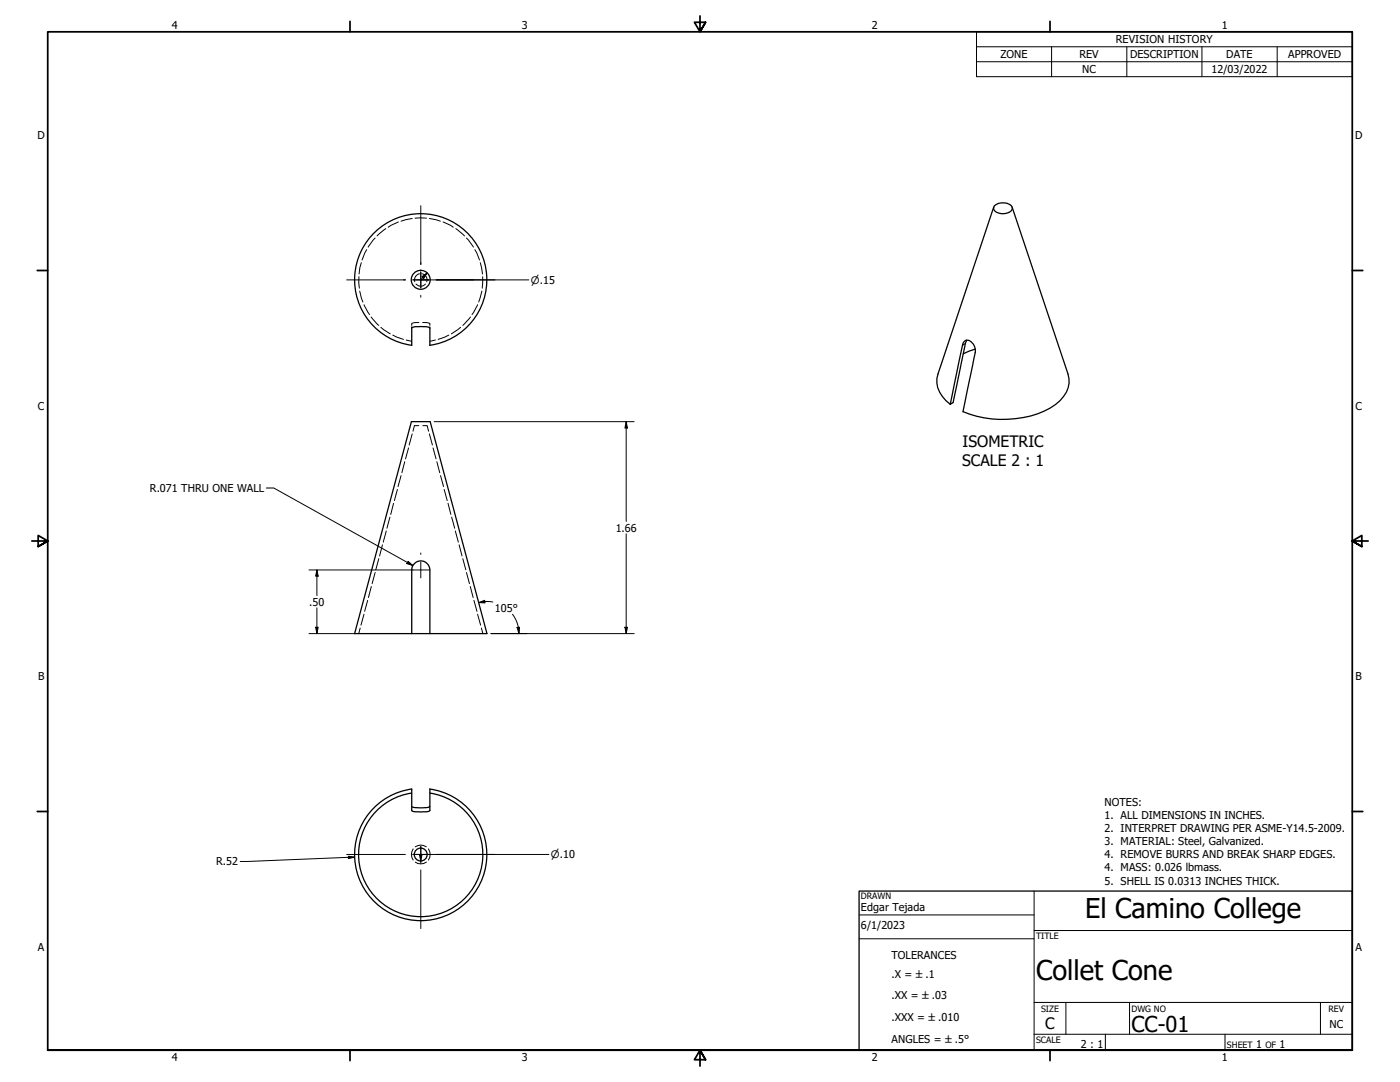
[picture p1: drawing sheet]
<svg xmlns="http://www.w3.org/2000/svg" width="559mm" height="432mm" viewBox="0 0 559 432" stroke-linecap="round" stroke-linejoin="round" font-family="sans-serif">
<!-- layer: Hidden (ANSI) -->
<g fill="none" stroke="#000" stroke-width=".4">
<path d="M146.4 99.6l-1.9 4.2M149.7 95l-2.8 3.6M154 91.2l-3.5 3M159 88.6l-4.1 2.1M164.5 87.2l-4.4 1.1M165.7 87.1h4.5M171.4 87.2l4.4 1.1M176.8 88.6l4.1 2.1M181.9 91.2l3.5 3M186.2 95l2.8 3.6M189.5 99.6l1.9 4.2M143.3 110.4l.1 4.6"/>
<path d="M143.6 116.1l1.2 4.4M144.2 104.8l-.9 4.5M166.1 113.3a2.42 2.42 0 0 0 3.7 0M167.4 109.3a2.44 2.44 0 0 0-1.9 3.2M168.5 109.3a2.37 2.37 0 0 1 1.8 3.2M191.7 104.8l.9 4.5M192.3 116.1l-1.2 4.4M192.7 110.4l-.2 4.6M145.3 121.6l2.2 3.9M148.1 126.5l3.1 3.4M152 130.6l3.8 2.6M156.8 133.7l4.2 1.7"/>
<path d="M162.1 135.7l2.2 .5M164.3 130.4v.5M167.2 128.7l-2.6 .3-.3 .9M168.7 128.7l2.2 .1 .6 .3 .1 .8M171.6 130.4v.5M173.8 135.7l-2.2 .5M179.1 133.7l-4.2 1.7M183.8 130.6l-3.7 2.6M187.8 126.5l-3.1 3.4M190.6 121.6l-2.2 3.9M163.1 178.8l-1.2 4.3M164.5 173.2l-1.2 4.4"/>
<path d="M167.1 169.9h-1.7l-.6 2.2M168.8 169.9h1.7l.6 2.2M171.4 173.2l1.2 4.4M172.8 178.8l1.3 4.3M158.6 195.3l-1.2 4.5M160.1 189.8l-1.2 4.4M161.5 184.3l-1.1 4.4M174.4 184.3l1.1 4.4M175.8 189.8l1.2 4.4M177.3 195.3l1.2 4.5M152.7 217.4l-1.2 4.5M154.2 211.9l-1.2 4.4"/>
<path d="M155.6 206.4l-1.2 4.4M157.1 200.9l-1.1 4.4M178.8 200.9l1.2 4.4M180.3 206.4l1.2 4.4M181.7 211.9l1.2 4.4M183.3 217.4l1.1 4.5M146.7 239.6l-1.2 4.4M148.2 234.1l-1.1 4.3M149.7 228.5l-1.2 4.4M151.2 222.9l-1.2 4.5M184.7 222.9l1.2 4.5M186.2 228.5l1.2 4.4"/>
<path d="M187.7 234.1l1.1 4.3M189.2 239.6l1.2 4.4M143.8 250.6l-.6 2.3M145.3 245.1l-1.2 4.4M190.6 245.1l1.2 4.4M192.2 250.6l.5 2.3M164.9 338.8a3.9 3.9 0 0 0 0 4.4M165.7 337.9a3.9 3.9 0 0 1 4.5 0M171 338.8a3.9 3.9 0 0 1 0 4.4M165.7 344a3.9 3.9 0 0 0 4.5 0"/>
</g>
<!-- layer: Visible (ANSI) -->
<g fill="none" stroke="#000" stroke-width=".51">
<path d="M396.6 82.7l-22.2 66.5a10 10 0 0 0 3.1 10.6l1.8 1.6M396.9 82.1a5 5 0 0 1 7.2 .6 3.3 3.3 0 0 1-4.4 2.6 2.84 2.84 0 0 1-3.1-2.6zM404 82.7l22.3 66.5a10.3 10.3 0 0 1-3.2 10.7 32.3 32.3 0 0 1-20.8 7.4 40.7 40.7 0 0 1-17.9-3l4.3-21a6.6 6.6 0 0 0 .2-5.3 2.95 2.95 0 0 0-3.6-2l-.4 .3a6.8 6.8 0 0 0-1.3 4.1l-4.3 21M164.3 137.8a26.4 26.4 0 0 1-18.6-40.4 26.4 26.4 0 0 1 44.5 0 26.4 26.4 0 0 1-18.7 40.4M164.3 137.9v-7a7.5 7.5 0 0 1 5.1-.5l1.9 .2 .3 .3v7M385.9 135.8l-.6 1.3-4.9 23.6-1.1 .7M389.3 139.3l-4.8 1.9M165.4 224.9a3.6 3.6 0 0 1 4-.8 3.6 3.6 0 0 1 2.2 3.4v25.4h-7.3v-25.4a3.2 3.2 0 0 1 1.1-2.6zM164.3 252.9h-22.8l22.7-84.6h7.5l22.7 84.6h-22.8M164.3 316.5a24.8 24.8 0 0 0-17.2 38 24.8 24.8 0 0 0 41.7 0 24.8 24.8 0 0 0-17.3-38M164.3 314.9a26.4 26.4 0 0 0-18.6 40.3 26.4 26.4 0 0 0 44.4 0 26.4 26.4 0 0 0-18.6-40.3M164.3 314.8v8.6a7.5 7.5 0 0 0 5.1 .6l1.5-.2 .7-.4v-8.6"/>
<path d="M164.3 321.8a8.4 8.4 0 0 0 5.7 .5l.9-.1 .7-.4"/>
<circle cx="167.9" cy="111.7" r="3.8"/>
<circle cx="167.9" cy="341" r="2.57"/>
</g>
<!-- layer: Visible Narrow (ANSI) -->
<path d="M385.3 137.1l-1.1 .7" fill="none" stroke="#000" stroke-width=".4"/>
<!-- layer: Border (ANSI) -->
<g fill="none" stroke="#000" stroke-width=".7">
<path d="M139.7 8.5v4.2M279.4 6.3v6.4l-2.2-3.8h4.4l-2.2 3.8 2.2-3.8M419.1 8.5v4.2M14.9 107.9h4.1M539.8 107.9h4.1M12.7 215.9h6.3l-3.8-2.2v4.4l3.8-2.2-3.8 2.2M546.1 215.9h-6.3l3.8-2.2v4.4l-3.8-2.2 3.8 2.2M14.9 323.8h4.1M539.8 323.8h4.1M19 419.1v-406.4h520.8v406.4h-520.8h520.8M139.7 419.1v4.2M419.1 419.1v4.2"/>
<path d="M281.6 422.9l-2.2-3.8 2.2 3.8h-4.4l2.2-3.8v6.3"/>
</g>
<!-- layer: Title (ANSI) -->
<path d="M412.7 355.6v63.5M342.9 365.1h69.8M342.9 374.6h69.8M412.7 371.3h127.1M412.7 412.7h127.1M412.7 400h127.1M425.4 400v12.7M441.2 412.7v6.4M450.8 400v12.7M488.9 412.7v6.4M527 400v12.7" fill="none" stroke="#000" stroke-width=".4"/>
<path d="M342.9 355.6h196.9v63.5h-196.9z" fill="none" stroke="#000" stroke-width=".51"/>
<!-- layer: Symbol (ANSI) -->
<path d="M389.8 18.7v-6h150v6M419.7 18.7v11.9M449.8 18.7v11.9M479.7 18.7v11.9M509.8 18.7v11.9M539.8 18.7h-150v5.9M539.8 18.7v11.9h-150v-6M389.8 24.6h150" fill="none" stroke="#000" stroke-width=".4"/>
<!-- layer: Dimension (ANSI) -->
<g fill="none" stroke="#000" stroke-width=".4">
<path d="M168.4 110.4l2.1-1.5-1.3 2.2zM170.5 108.9l-2.5 2.8h43.1M173.3 168.3h79.8M249.9 168.3l.5 2.5h-1zM249.9 168.3v39.8M106.3 194.8h3l55.5 30.9M249.9 213v39.9M123.3 227.5h41.5M126.5 227.5l.5 2.4h-1zM126.5 227.5v10.2M162.9 224l1.9 1.7-2.4-.8zM123.3 252.9h18.3"/>
<path d="M126 250.3h1l-.5 2.6zM126.5 242.6v10.3M191.1 240.5l2.3-.9 .2 1zM193.5 240.1l3.2 .2M193.5 240.1l-2.4 .4M196 252.9h57.1M204.6 245.1a12.8 12.8 0 0 1 2.3 5.2l.2 2.6M206.4 250.4l1-.1-.3 2.6zM249.4 250.3h1l-.5 2.6zM139.1 341.7l2.4 .4-2.4 .5zM141.5 342.1l-45.6 1.7M167.4 341.1h1.1l-.6 2.4z"/>
<path d="M219.1 341h-51.1l-.1 2.5"/>
</g>
<g fill="#000">
<path d="M168.4 110.4l2.1-1.5-1.3 2.2z" fill-rule="evenodd"/>
<path d="M249.9 168.3l.5 2.5h-1z" fill-rule="evenodd"/>
<path d="M126.5 227.5l.5 2.4h-1z" fill-rule="evenodd"/>
<path d="M162.9 224l1.9 1.7-2.4-.8z" fill-rule="evenodd"/>
<path d="M191.1 240.5l2.3-.9 .2 1z" fill-rule="evenodd"/>
<path d="M126 250.3h1l-.5 2.6z" fill-rule="evenodd"/>
<path d="M206.4 250.4l1-.1-.3 2.6z" fill-rule="evenodd"/>
<path d="M249.4 250.3h1l-.5 2.6z" fill-rule="evenodd"/>
<path d="M139.1 341.7l2.4 .4-2.4 .5z" fill-rule="evenodd"/>
<path d="M167.4 341.1h1.1l-.6 2.4z" fill-rule="evenodd"/>
</g>
<!-- layer: Center Mark (ANSI) -->
<g fill="none" stroke="#000" stroke-width=".4">
<path d="M168 82.1v23.4M138.4 111.7h23.4M164.8 111.7h6.3M168 108.5v6.4M168 117.9v.7M174.1 111.7h23.4M164.8 227.5h6.3M168 220.7v.5M168 224.3v6.3M168 337.8v6.4M138.4 341h23.4M164.8 341h6.3z"/>
<path d="M168 347.2v23.4M174.1 341h23.4"/>
</g>
<g font-size="10.9">
<text x="433.1" y="366.5">El Camino College</text>
<text x="413.5" y="391.1">Collet Cone</text>
</g>
<text font-size="8.7" x="451.6" y="411.9">CC-01</text>
<g font-size="6.3">
<text x="384.2" y="178.5">ISOMETRIC</text>
<text x="384" y="186.1">SCALE 2 : 1</text>
<text x="417.2" y="410.8">C</text>
</g>
<g font-size="4.3">
<text x="68.6" y="11.7">4</text>
<text x="208.3" y="11.7">3</text>
<text x="348" y="11.7">2</text>
<text x="487.7" y="11.7">1</text>
<text x="445.4" y="17.3">REVISION HISTORY</text>
<text x="399.3" y="23.2">ZONE</text>
<text x="430.8" y="23.2">REV</text>
<text x="451" y="23.2">DESCRIPTION</text>
<text x="489.5" y="23.2">DATE</text>
<text x="514.1" y="23.2">APPROVED</text>
<text x="432" y="29.2">NC</text>
<text x="483.6" y="29">12/03/2022</text>
<text x="15" y="55.6">D</text>
<text x="540.9" y="55.6">D</text>
<text x="15.1" y="163.5">C</text>
<text x="541" y="163.5">C</text>
<text x="59.8" y="196.3">R.071 THRU ONE WALL</text>
<text x="245.7" y="212.2">1.66</text>
<text x="123.4" y="241.7">.50</text>
<text x="197.5" y="244.3">105°</text>
<text x="15.2" y="271.5">B</text>
<text x="541.1" y="271.5">B</text>
<text x="440.9" y="321.7">NOTES:</text>
<text x="440.9" y="326.9">1. ALL DIMENSIONS IN INCHES.</text>
<text x="440.9" y="332.1">2. INTERPRET DRAWING PER ASME-Y14.5-2009.</text>
<text x="440.9" y="337.4">3. MATERIAL: Steel, Galvanized.</text>
<text x="86.3" y="345.4">R.52</text>
<text x="440.9" y="342.6">4. REMOVE BURRS AND BREAK SHARP EDGES.</text>
<text x="440.9" y="347.8">4. MASS: 0.026 lbmass.</text>
<text x="440.9" y="353.1">5. SHELL IS 0.0313 INCHES THICK.</text>
<text x="343.7" y="363.5">Edgar Tejada</text>
<text x="343.7" y="370.9">6/1/2023</text>
<text x="15.1" y="379.4">A</text>
<text x="355.9" y="382.8">TOLERANCES</text>
<text x="541" y="379.4">A</text>
<text x="355.9" y="390.2">.X = ±.1</text>
<text x="355.9" y="398.8">.XX = ±.03</text>
<text x="355.9" y="407.5">.XXX = ±.010</text>
<text x="530.6" y="410.1">NC</text>
<text x="355.9" y="416.1">ANGLES = ±.5°</text>
<text x="431.4" y="418.3">2 : 1</text>
<text x="501.3" y="418.3">1</text>
<text x="510.7" y="418.3">1</text>
<text x="68.6" y="423.3">4</text>
<text x="208.3" y="423.3">3</text>
<text x="348" y="423.3">2</text>
<text x="487.7" y="423.3">1</text>
</g>
<g font-size="4.1">
<text x="211.9" y="113.2">⌀.15</text>
<text x="219.8" y="342.5">⌀.10</text>
</g>
<g font-size="3.5">
<text x="343.7" y="358.9">DRAWN</text>
<text x="413.5" y="374.6">TITLE</text>
<text x="415.5" y="403.9">SIZE</text>
<text x="451.6" y="403.9">DWG NO</text>
<text x="530.3" y="403.9">REV</text>
<text x="413.5" y="416.1">SCALE</text>
<text x="489.7" y="418.3">SHEET</text>
<text x="505.1" y="418.3">OF</text>
</g>
</svg>
